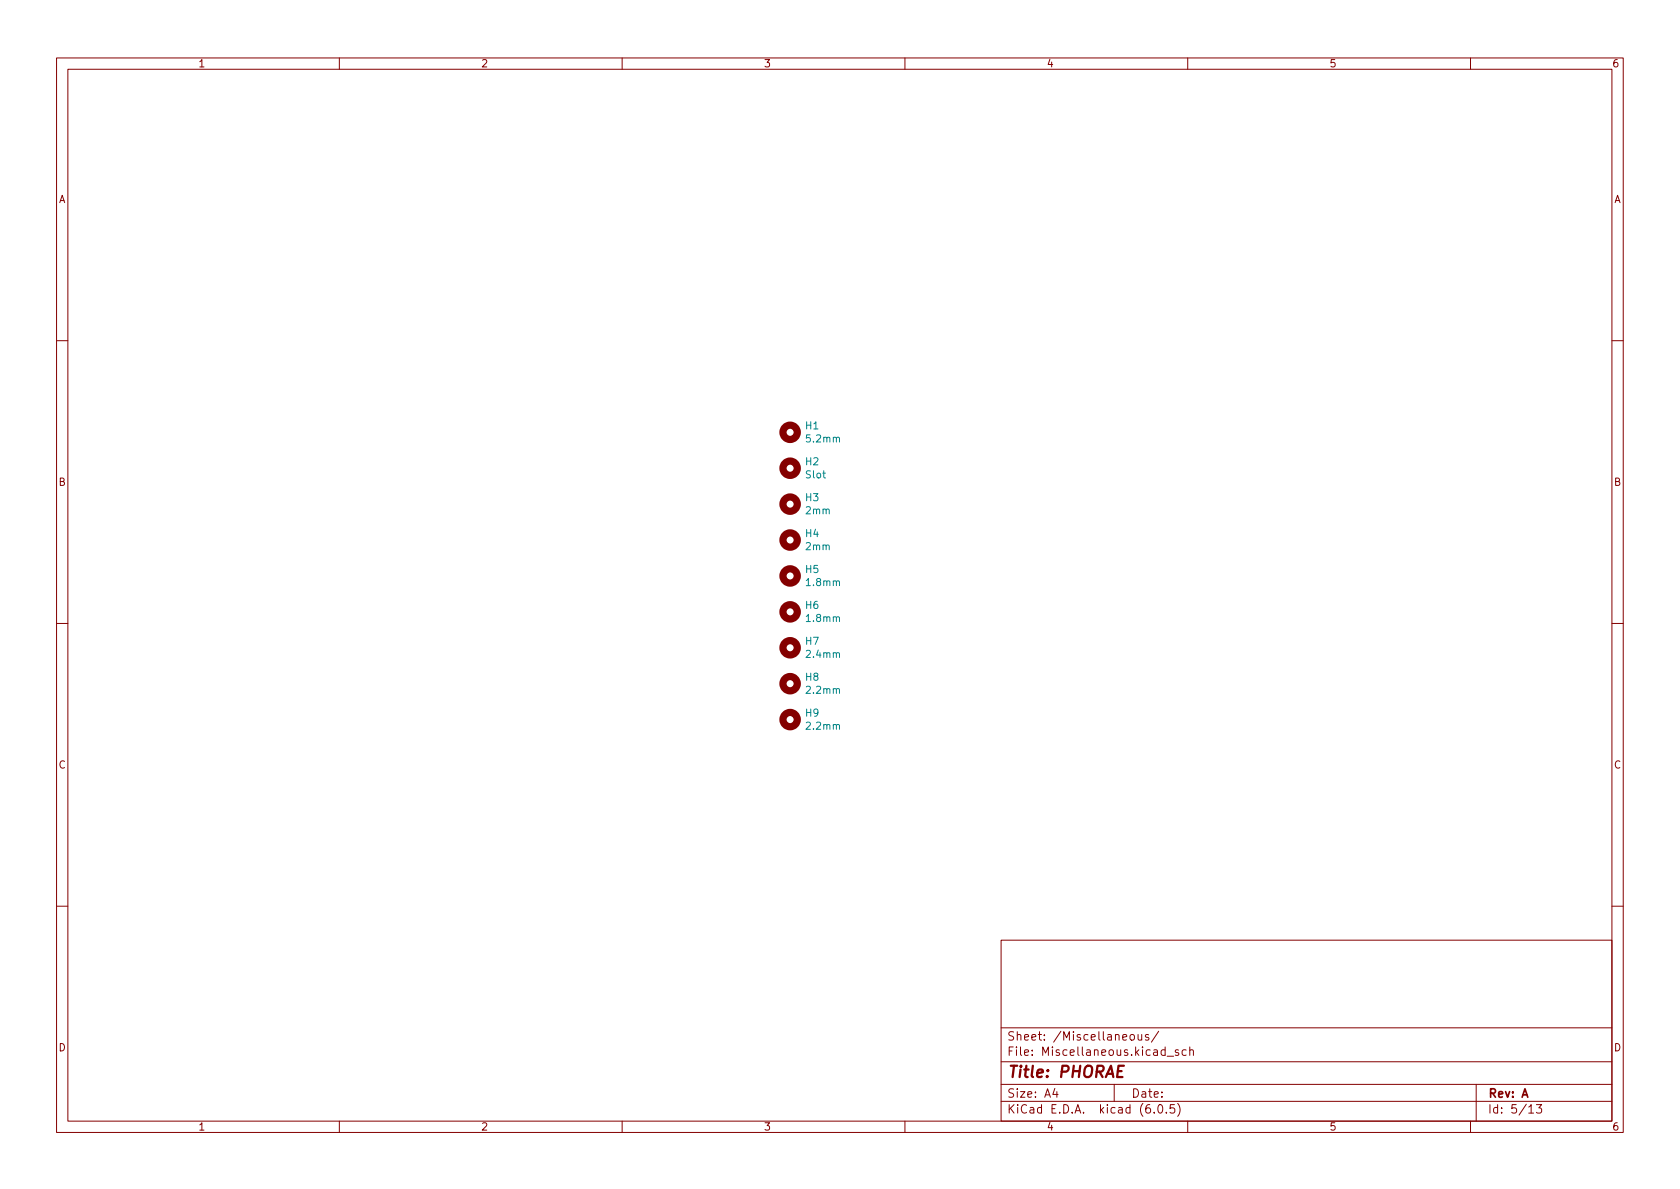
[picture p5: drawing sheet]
<svg xmlns="http://www.w3.org/2000/svg" width="297mm" height="210mm" viewBox="0 0 297 210" stroke-linecap="round" stroke-linejoin="round" font-family="sans-serif">
<g fill="none" stroke="#840000" stroke-width=".18">
<path d="M10 10.2h277v190.1h-277zM12 12.2h273v186.1h-273zM60 10.2v2M110 10.2v2M160 10.2v2M210 10.2v2M260 10.2v2M10 60.2h2M285 60.2h2M10 110.2h2M285 110.2h2M10 160.2h2"/>
<path d="M177 166.3h108v32h-108zM285 160.2h2M60 198.3v2M110 198.3v2M160 198.3v2M177 194.8h108M177 191.8h108M177 187.8h108M177 181.8h108M186.5 192.5l-.4 1h1M186.9 193v1M197 191.8v3"/>
<path d="M199.9 183l.4-.1 .3 .3v.4l-.3 .3h-.4l-.1-.3v-.4zM201.2 182.9l.1 1h.3l.3-.1M201.9 182.9v1M203.1 183l-.4-.1-.2 .2 .1 .3 .5 .1v.4h-.6M204.1 196.7v.1M204.9 182.4l-1.3 1.9M204.9 195.4l.2-.1a.81 .81 0 0 1 .6 .7 .81 .81 0 0 1-.3 .8h-.2a.81 .81 0 0 1-.6-.6 .81 .81 0 0 1 .3-.8zM206.2 196.7v.1M206.4 186.8h1.1M207.6 195.3h-.7v.7l.2-.1 .5 .1 .1 .2-.1 .5-.2 .1-.5-.1M208.2 195.1a1.72 1.72 0 0 1 0 2.3M208.4 185.7l-.4-.1-.2 .2 .1 .3 .5 .1v.4h-.6"/>
<path d="M209.7 185.7l-.4-.1-.3 .3v.4l.1 .3h.6M210 198.3v2M210.4 185.8l.2-.2 .3 .1 .1 .9M210.4 185.1v1.5M260 198.3v2M261 191.8v6.5M270.3 195.8l.4-.5v1.5M270.3 196.8h.9M271.7 195.3h.9l-.5 .6 .4 .1v.7l-.2 .1h-.4l-.2-.1"/>
</g>
<path d="M198.7 188.5h-.9l-.3 2h1" fill="none" stroke="#840000" stroke-width=".4"/>
<g fill="none" stroke="#840000" stroke-width="1.3">
<circle cx="139.7" cy="76.4" r="1.27"/>
<circle cx="139.7" cy="82.8" r="1.27"/>
<circle cx="139.7" cy="89.1" r="1.27"/>
<circle cx="139.7" cy="95.5" r="1.27"/>
<circle cx="139.7" cy="114.5" r="1.27"/>
<circle cx="139.7" cy="101.8" r="1.27"/>
<circle cx="139.7" cy="108.2" r="1.27"/>
<circle cx="139.7" cy="120.9" r="1.27"/>
<circle cx="139.7" cy="127.2" r="1.27"/>
</g>
<text font-size="2.8" fill="#840000" x="178" y="190.6">Title: PHORAE</text>
<g font-size="2.1" fill="#840000">
<text x="178" y="184">Sheet: /Miscellaneous/</text>
<text x="178" y="186.7">File: Miscellaneous.kicad_sch</text>
<text x="178" y="196.9">KiCad E.D.A. kicad (6.0.5)</text>
<text x="178" y="194.1">Size: A4</text>
<text x="200" y="194.1">Date:</text>
<text x="263" y="194.1">Rev: A</text>
<text x="263" y="196.9">Id: 5/13</text>
</g>
<g font-size="1.8" fill="#840000">
<text x="35" y="11.9">1</text>
<text x="85" y="11.9">2</text>
<text x="135" y="11.9">3</text>
<text x="185" y="11.9">4</text>
<text x="235" y="11.9">5</text>
<text x="285" y="11.9">6</text>
<text x="10.3" y="35.9">A</text>
<text x="285.3" y="35.9">A</text>
<text x="10.3" y="85.9">B</text>
<text x="285.3" y="85.9">B</text>
<text x="10.3" y="135.9">C</text>
<text x="285.3" y="135.9">C</text>
<text x="10.3" y="185.9">D</text>
<text x="285.3" y="185.9">D</text>
<text x="35" y="199.9">1</text>
<text x="85" y="199.9">2</text>
<text x="135" y="199.9">3</text>
<text x="185" y="199.9">4</text>
<text x="235" y="199.9">5</text>
<text x="285" y="199.9">6</text>
</g>
<g font-size="1.8" fill="#008484">
<text x="142.5" y="75.9">H1</text>
<text x="142.5" y="82.3">H2</text>
<text x="142.7" y="78.2">5.2mm</text>
<text x="142.5" y="88.6">H3</text>
<text x="142.5" y="84.6">Slot</text>
<text x="142.5" y="95">H4</text>
<text x="142.6" y="90.9">2mm</text>
<text x="142.5" y="101.3">H5</text>
<text x="142.6" y="97.3">2mm</text>
<text x="142.5" y="107.7">H6</text>
<text x="142.7" y="103.6">1.8mm</text>
<text x="142.7" y="110">1.8mm</text>
<text x="142.5" y="114">H7</text>
<text x="142.7" y="116.3">2.4mm</text>
<text x="142.5" y="120.4">H8</text>
<text x="142.7" y="122.7">2.2mm</text>
<text x="142.5" y="126.7">H9</text>
<text x="142.7" y="129">2.2mm</text>
</g>
</svg>
